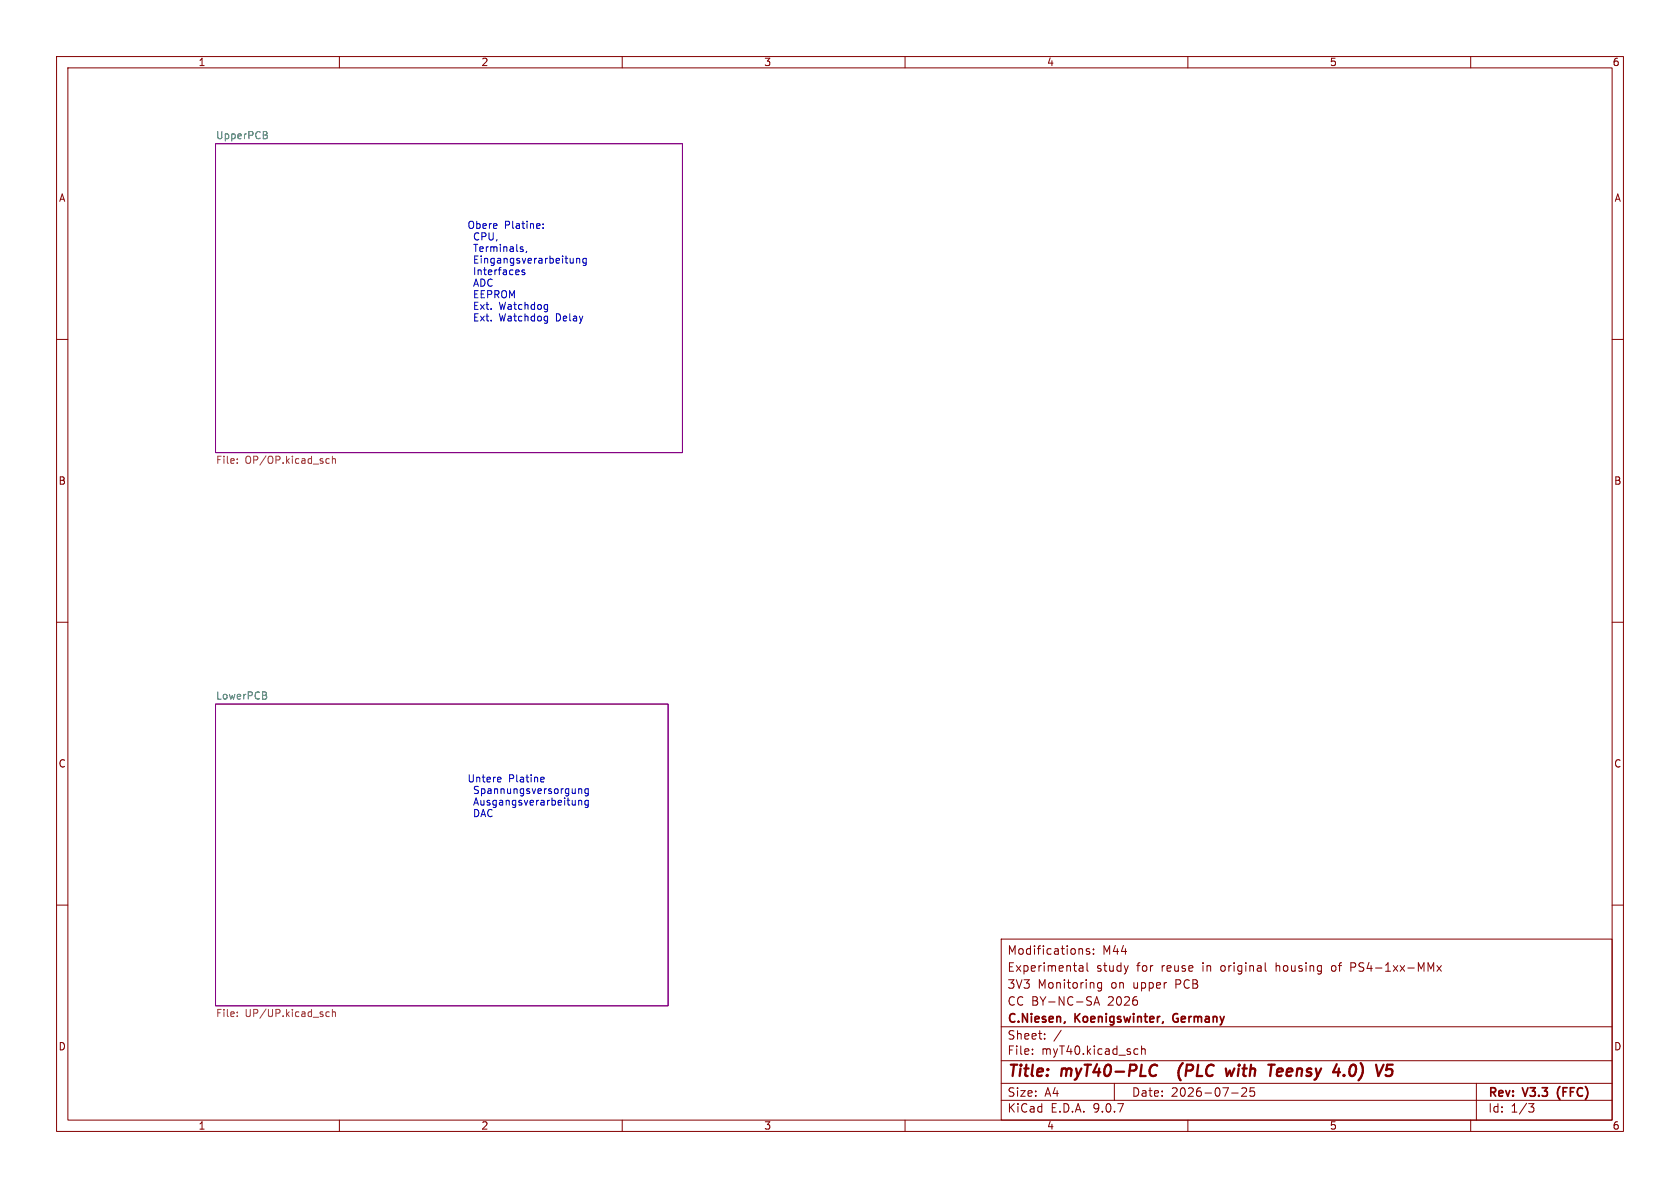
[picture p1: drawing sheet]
<svg xmlns="http://www.w3.org/2000/svg" width="297mm" height="210mm" viewBox="0 0 297 210" stroke-linecap="round" stroke-linejoin="round" font-family="sans-serif">
<g fill="none" stroke="#840000" stroke-width=".18">
<path d="M10 10h277v190h-277zM12 12h273v186h-273zM60 10v2M110 10v2M160 10v2M210 10v2M260 10v2M10 60h2M285 60h2M10 110h2M285 110h2M10 160h2"/>
<path d="M177 166h108v32h-108zM190.7 171.5l.3 .2 .5-.1M190.8 170.8h.6l.1 .9M191.3 167.8l.1 .9M191.5 171.1h-.5l-.3 .2M192.2 170.2v1.3l.2 .2M192.6 167.8l-.4-.1-.2 .2 .1 .2 .5 .2v.3h-.6M193.3 168.6v.1M193.3 167.8v.1M193.4 177.7l.5-1.5 .5 1.5M193.5 177.3h.7M194.7 173.7v1.2l-.2 .3-.4-.1"/>
<path d="M194.7 173.8l-.4-.1-.3 .3v.4l.2 .2h.5M223.7 170.2v1.3l.2 .2M235.5 170.8v.8M238.8 171h.6M239.4 170.2h-.6v1.5M253 171.3l.5-1.1v1.5M254 170.7l.8 1M254.8 170.7l-.8 1M285 160h2M60 198v2M110 198v2M160 198v2"/>
<path d="M177 194.5h108M177 191.5h108M177 187.5h108M177 181.5h108M182.5 186.3v.1M182.5 185.5v.1M184.7 183.6v.1M184.7 182.8v.1M187.6 182.1l-1.3 2M197 191.5v3M200.7 185.4l.5 .1M201.2 186.3l-.5 .1"/>
<path d="M201.8 185.5l.2-.1 .4 .1 .1 .9M201.8 184.9v1.5M210 198v2M217.7 193.2h1.2M219.5 192.4l.6-.1 .2 .1 .1 .3-.9 1.1h.9M221.7 192.3h-.7v.7l.2-.1h.5l.1 .3-.1 .5-.2 .1-.5-.1M260 198v2M261 191.5v6.5M270.2 195.1h1l-.5 .6 .4 .1 .1 .5-.3 .3h-.4"/>
</g>
<path d="M204 188.2l.6 .2M204.4 190l-.4 .2M209.1 187.9a2.35 2.35 0 0 0-.4 3.1M218.2 188.9l-.5 1.3-.3-.9M225.8 189.5l.9-.1v-.4l-.2-.1-.6 .1-.2 .9M225.8 190.1l.2 .1 .6-.1M239 188.3a1.3 1.3 0 0 0-.1 1.9h.2M245.3 188.2h.9M245.4 189h.4l.3 .2v.6l-.4 .4h-.5" fill="none" stroke="#840000" stroke-width=".4"/>
<path d="M207.5 179.4l-.2 .4 .2 .7M188.3 180.6l-.2 .3" fill="none" stroke="#840000" stroke-width=".3"/>
<path d="M38.1 25.4h82.5v54.6h-82.5zM38.1 124.5h80v53.3h-80z" fill="none" stroke="#840084" stroke-width=".18"/>
<path d="M47 23.9l.3 .2-.1 .3-.2 .1M47.1 23.3l.1 .2-.1 .3M47.1 123v.5" fill="none" stroke="#008484" stroke-width=".18"/>
<path d="M41.9 81.8v.1M41.9 81.1v.2M57.7 81.9h.5M57.7 81.1h.5M58.8 81.2l.1-.1h.3l.1 .8M58.8 80.6v1.3M41.9 178.9v.1M41.9 179.6v.1M58.2 178.9h-.3l-.3 .2 .1 .5h.5M58.8 178.4v1.3M58.8 179l.1-.1h.3l.1 .8" fill="none" stroke="#848400" stroke-width=".18"/>
<g fill="none" stroke="#0000c2" stroke-width=".18">
<path d="M96 39.6v.1M92.3 44l.2 .2-.2 .3M92.3 43.6l.1 .1M92.7 47.8l-.3-.1-.1 .2v.2l.4 .1v.3h-.4M93.1 44.4l-.1 .3M96 40.3v.1M101.9 45.7v.8M101.9 45.8l.2-.1h.3l.1 .8M103.6 45.7h-.3l-.3 .2 .2 .6h.4M103.6 45.7v1l-.2 .2h-.3M88.4 137.4l.2 .3-.6 .1M88.5 138.2h-.1"/>
<path d="M95.8 137.4h.3l.1 .3-.6 .1M96.1 138.2h-.3M102.3 139.4v.9M102.3 139.6l.2-.2 .3 .1v.8M104 139.5l-.4-.1-.2 .3 .1 .5h.5M104 139.4v1.1l-.2 .2-.3-.1M102.3 141.5v.8M102.3 141.6l.2-.1h.3v.8M104 141.5v1l-.2 .2h-.3M104 141.5h-.4l-.2 .2 .1 .6h.5"/>
</g>
<g font-size="2.8" fill="#840000">
<text x="178" y="190.9">Title:</text>
<text x="187.7" y="190.9">myT40-PLC</text>
<text x="209.9" y="190.9">(PLC</text>
<text x="219.2" y="190.9">with</text>
<text x="227.5" y="190.9">Teensy</text>
<text x="239.8" y="190.9">4.0)</text>
</g>
<g font-size="2.1" fill="#840000">
<text x="178" y="172">Experimental</text>
<text x="178" y="169">Modifications:</text>
<text x="193.8" y="172">study</text>
<text x="194.9" y="169">M44</text>
<text x="201" y="172">for</text>
<text x="205.5" y="172">reuse</text>
<text x="212.8" y="172">in</text>
<text x="216.2" y="172">original</text>
<text x="226.1" y="172">housing</text>
<text x="236.1" y="172">of</text>
<text x="239.6" y="172">PS4-1xx-MMx</text>
<text x="178" y="178">CC BY-NC-SA</text>
<text x="178" y="175">3V3</text>
<text x="183.4" y="175">Monitoring</text>
<text x="195.9" y="178">2026</text>
<text x="196.5" y="175">on</text>
<text x="200.5" y="175">upper</text>
<text x="208.1" y="175">PCB</text>
<text x="178" y="184">Sheet:</text>
<text x="178" y="181.2">C.Niesen,</text>
<text x="190.1" y="181.2">Koenigswinter,</text>
<text x="208.1" y="181.2">Germany</text>
<text x="178" y="186.7">File:</text>
<text x="184.1" y="186.7">myT40.kicad_sch</text>
<text x="178" y="196.9">KiCad</text>
<text x="178" y="194.1">Size:</text>
<text x="184.7" y="194.1">A4</text>
<text x="185.7" y="196.9">E.D.A.</text>
<text x="193.3" y="196.9">9.0.7</text>
<text x="200" y="194.1">Date:</text>
<text x="207" y="194.1">2026-07-25</text>
<text x="263" y="194.3">Rev:</text>
<text x="263" y="196.9">Id:</text>
<text x="267.1" y="196.9">1/3</text>
<text x="269.4" y="194.3">V3.3</text>
<text x="276" y="194.3">(FFC)</text>
</g>
<g font-size="1.8" fill="#840000">
<text x="35" y="11.9">1</text>
<text x="85" y="11.9">2</text>
<text x="135" y="11.9">3</text>
<text x="185" y="11.9">4</text>
<text x="235" y="11.9">5</text>
<text x="285" y="11.9">6</text>
<text x="10.3" y="35.9">A</text>
<text x="285.3" y="35.9">A</text>
<text x="10.3" y="85.9">B</text>
<text x="285.3" y="85.9">B</text>
<text x="10.3" y="135.9">C</text>
<text x="285.3" y="135.9">C</text>
<text x="10.3" y="185.9">D</text>
<text x="285.3" y="185.9">D</text>
<text x="35" y="199.9">1</text>
<text x="85" y="199.9">2</text>
<text x="135" y="199.9">3</text>
<text x="185" y="199.9">4</text>
<text x="235" y="199.9">5</text>
<text x="285" y="199.9">6</text>
</g>
<g font-size="1.8" fill="#008484">
<text x="38.1" y="24.7">UpperPCB</text>
<text x="38.1" y="123.7">LowerPCB</text>
</g>
<g font-size="1.8" fill="#0000c2">
<text x="82.5" y="40.5">Obere</text>
<text x="89.2" y="40.5">Platine:</text>
<text x="83.7" y="42.6">CPU,</text>
<text x="83.7" y="44.6">Terminals,</text>
<text x="83.7" y="46.7">Eingangsverarbeitung</text>
<text x="83.7" y="48.7">Interfaces</text>
<text x="83.7" y="50.8">ADC</text>
<text x="83.7" y="52.8">EEPROM</text>
<text x="83.7" y="54.9">Ext.</text>
<text x="83.7" y="56.9">Ext.</text>
<text x="88.4" y="54.9">Watchdog</text>
<text x="88.4" y="56.9">Watchdog</text>
<text x="98.6" y="56.9">Delay</text>
<text x="82.5" y="138.4">Untere</text>
<text x="83.7" y="140.4">Spannungsversorgung</text>
<text x="83.7" y="142.5">Ausgangsverarbeitung</text>
<text x="89.9" y="138.4">Platine</text>
<text x="83.7" y="144.5">DAC</text>
</g>
<g font-size="1.8" fill="#848400">
<text x="38.1" y="82.3">File:</text>
<text x="43.3" y="82.3">OP/OP.kicad_sch</text>
<text x="38.1" y="180.1">File:</text>
<text x="43.3" y="180.1">UP/UP.kicad_sch</text>
</g>
</svg>
